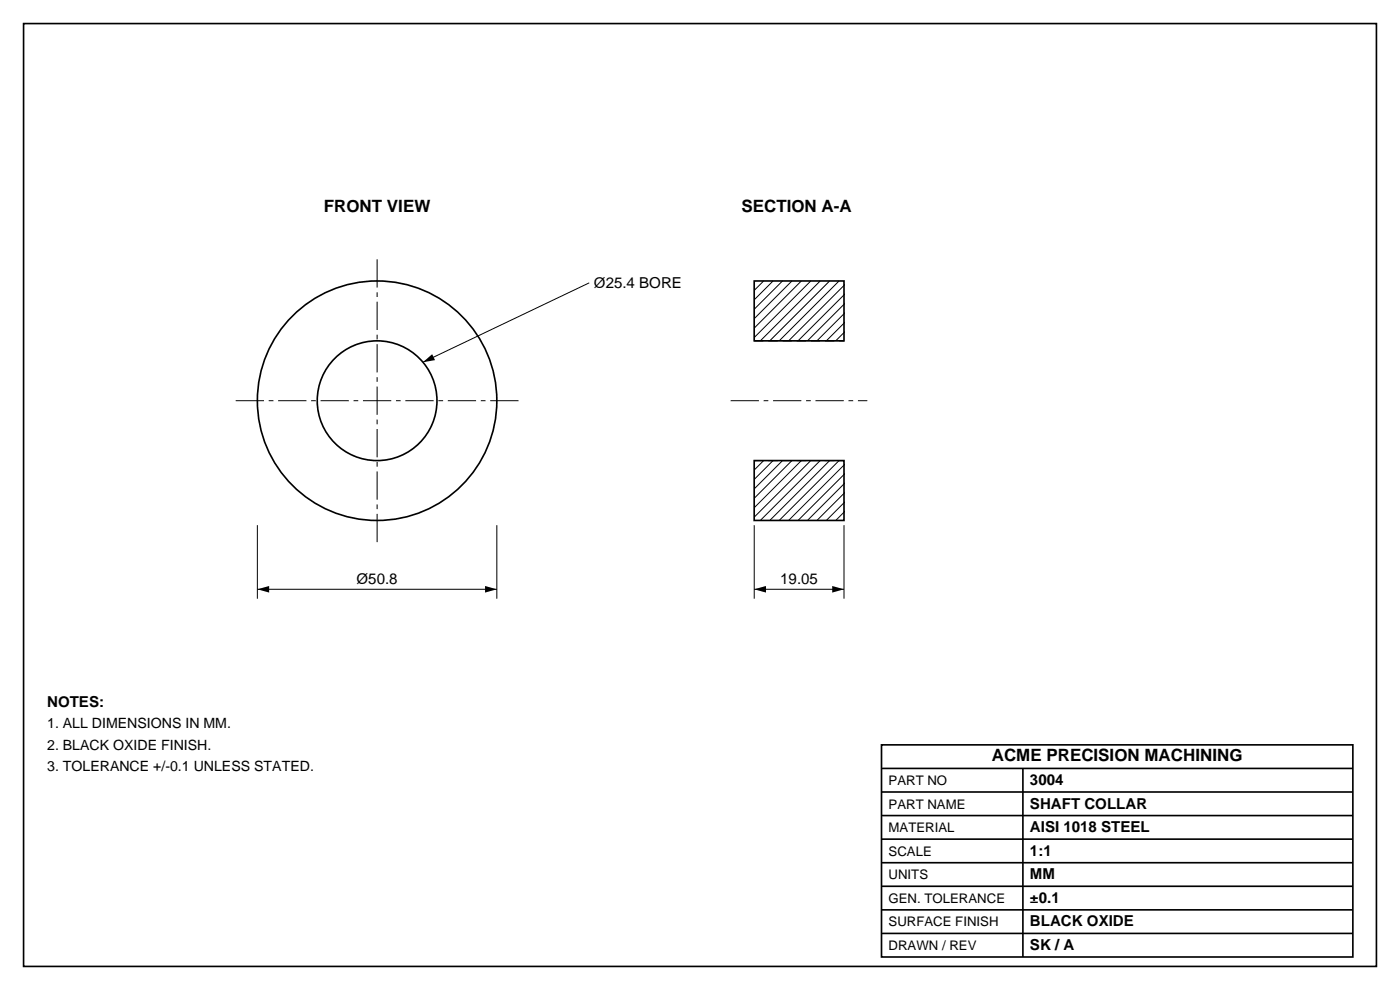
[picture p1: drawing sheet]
<svg xmlns="http://www.w3.org/2000/svg" width="297mm" height="210mm" viewBox="0 0 297 210" stroke-linecap="round" stroke-linejoin="round" font-family="sans-serif">
<g fill="none" stroke="#000" stroke-width=".35">
<path d="M5 5h287v200h-287zM160 59.6h19.1v12.7h-19.1zM160 97.7h19.1v12.7h-19.1zM187 158h100v45h-100zM187 163h100M187 168h100M187 173h100M187 178h100M217 163v40M187 183h100M187 188h100M187 193h100"/>
<path d="M187 198h100"/>
<circle cx="80" cy="85" r="25.4"/>
<circle cx="80" cy="85" r="12.7"/>
</g>
<path d="M50 85h60M155 85h29M80 115v-60" fill="none" stroke="#000" stroke-width=".21" stroke-dasharray="6 1 1 1" stroke-linecap="butt"/>
<g fill="none" stroke="#000" stroke-width=".21">
<path d="M125 60l-35.3 16.8M160 59.6h.1M162 59.6l-2 2M164 59.6l-4 4M166 59.6l-6 6M168 59.6l-8 8M170 59.6l-10 10M172 59.6l-12 12M174 59.6l-12.7 12.7M176 59.6l-12.7 12.7M178 59.6l-12.7 12.7M179.1 60.5l-11.8 11.8"/>
<path d="M179.1 62.5l-9.8 9.8M179.1 64.5l-7.8 7.8M179.1 66.5l-5.8 5.8M179.1 68.5l-3.8 3.8M179.1 70.5l-1.8 1.8M160 97.7h.1M162 97.7l-2 2M164 97.7l-4 4M166 97.7l-6 6M168 97.7l-8 8M170 97.7l-10 10M172 97.7l-12 12"/>
<path d="M174 97.7l-12.7 12.7M176 97.7l-12.7 12.7M178 97.7l-12.7 12.7M179.1 98.6l-11.8 11.8M54.6 111.4v15.6M105.4 111.4v15.6M160 111.4v15.6M179.1 111.4v15.6M179.1 100.6l-9.8 9.8M179.1 102.6l-7.8 7.8M179.1 104.6l-5.8 5.8M179.1 106.6l-3.8 3.8"/>
<path d="M179.1 108.6l-1.8 1.8M54.6 125h50.8M160 125h19.1"/>
</g>
<path d="M89.7 76.8l2-1.7 .6 1.3zM54.6 125l2.5-.7v1.4zM102.9 124.3l2.5 .7-2.5 .7zM160 125l2.5-.7v1.4zM176.6 124.3l2.5 .7-2.5 .7z" fill="#000"/>
<path d="M160 72.3h19.1M160 97.7h19.1" fill="none" stroke="#000" stroke-width=".25" stroke-dasharray="2 1" stroke-linecap="butt"/>
<g font-size="3.6">
<text x="68.7" y="45">FRONT VIEW</text>
<text x="157.3" y="45">SECTION A-A</text>
<text x="210.4" y="161.5">ACME PRECISION MACHINING</text>
</g>
<g font-size="3.2">
<text x="126" y="61">Ø25.4 BORE</text>
<text x="75.6" y="123.8">Ø50.8</text>
<text x="165.5" y="123.8">19.05</text>
<text x="10" y="150">NOTES:</text>
<text x="218.5" y="166.5">3004</text>
<text x="218.5" y="171.5">SHAFT COLLAR</text>
<text x="218.5" y="176.5">AISI 1018 STEEL</text>
<text x="218.5" y="181.5">1:1</text>
<text x="218.5" y="186.5">MM</text>
<text x="218.5" y="191.5">±0.1</text>
<text x="218.5" y="196.5">BLACK OXIDE</text>
<text x="218.5" y="201.5">SK / A</text>
</g>
<g font-size="3">
<text x="10" y="154.5">1. ALL DIMENSIONS IN MM.</text>
<text x="10" y="159">2. BLACK OXIDE FINISH.</text>
<text x="10" y="163.5">3. TOLERANCE +/-0.1 UNLESS STATED.</text>
</g>
<g font-size="2.8">
<text x="188.5" y="166.5">PART NO</text>
<text x="188.5" y="171.5">PART NAME</text>
<text x="188.5" y="176.5">MATERIAL</text>
<text x="188.5" y="181.5">SCALE</text>
<text x="188.5" y="186.5">UNITS</text>
<text x="188.5" y="191.5">GEN. TOLERANCE</text>
<text x="188.5" y="196.5">SURFACE FINISH</text>
<text x="188.5" y="201.5">DRAWN / REV</text>
</g>
</svg>
